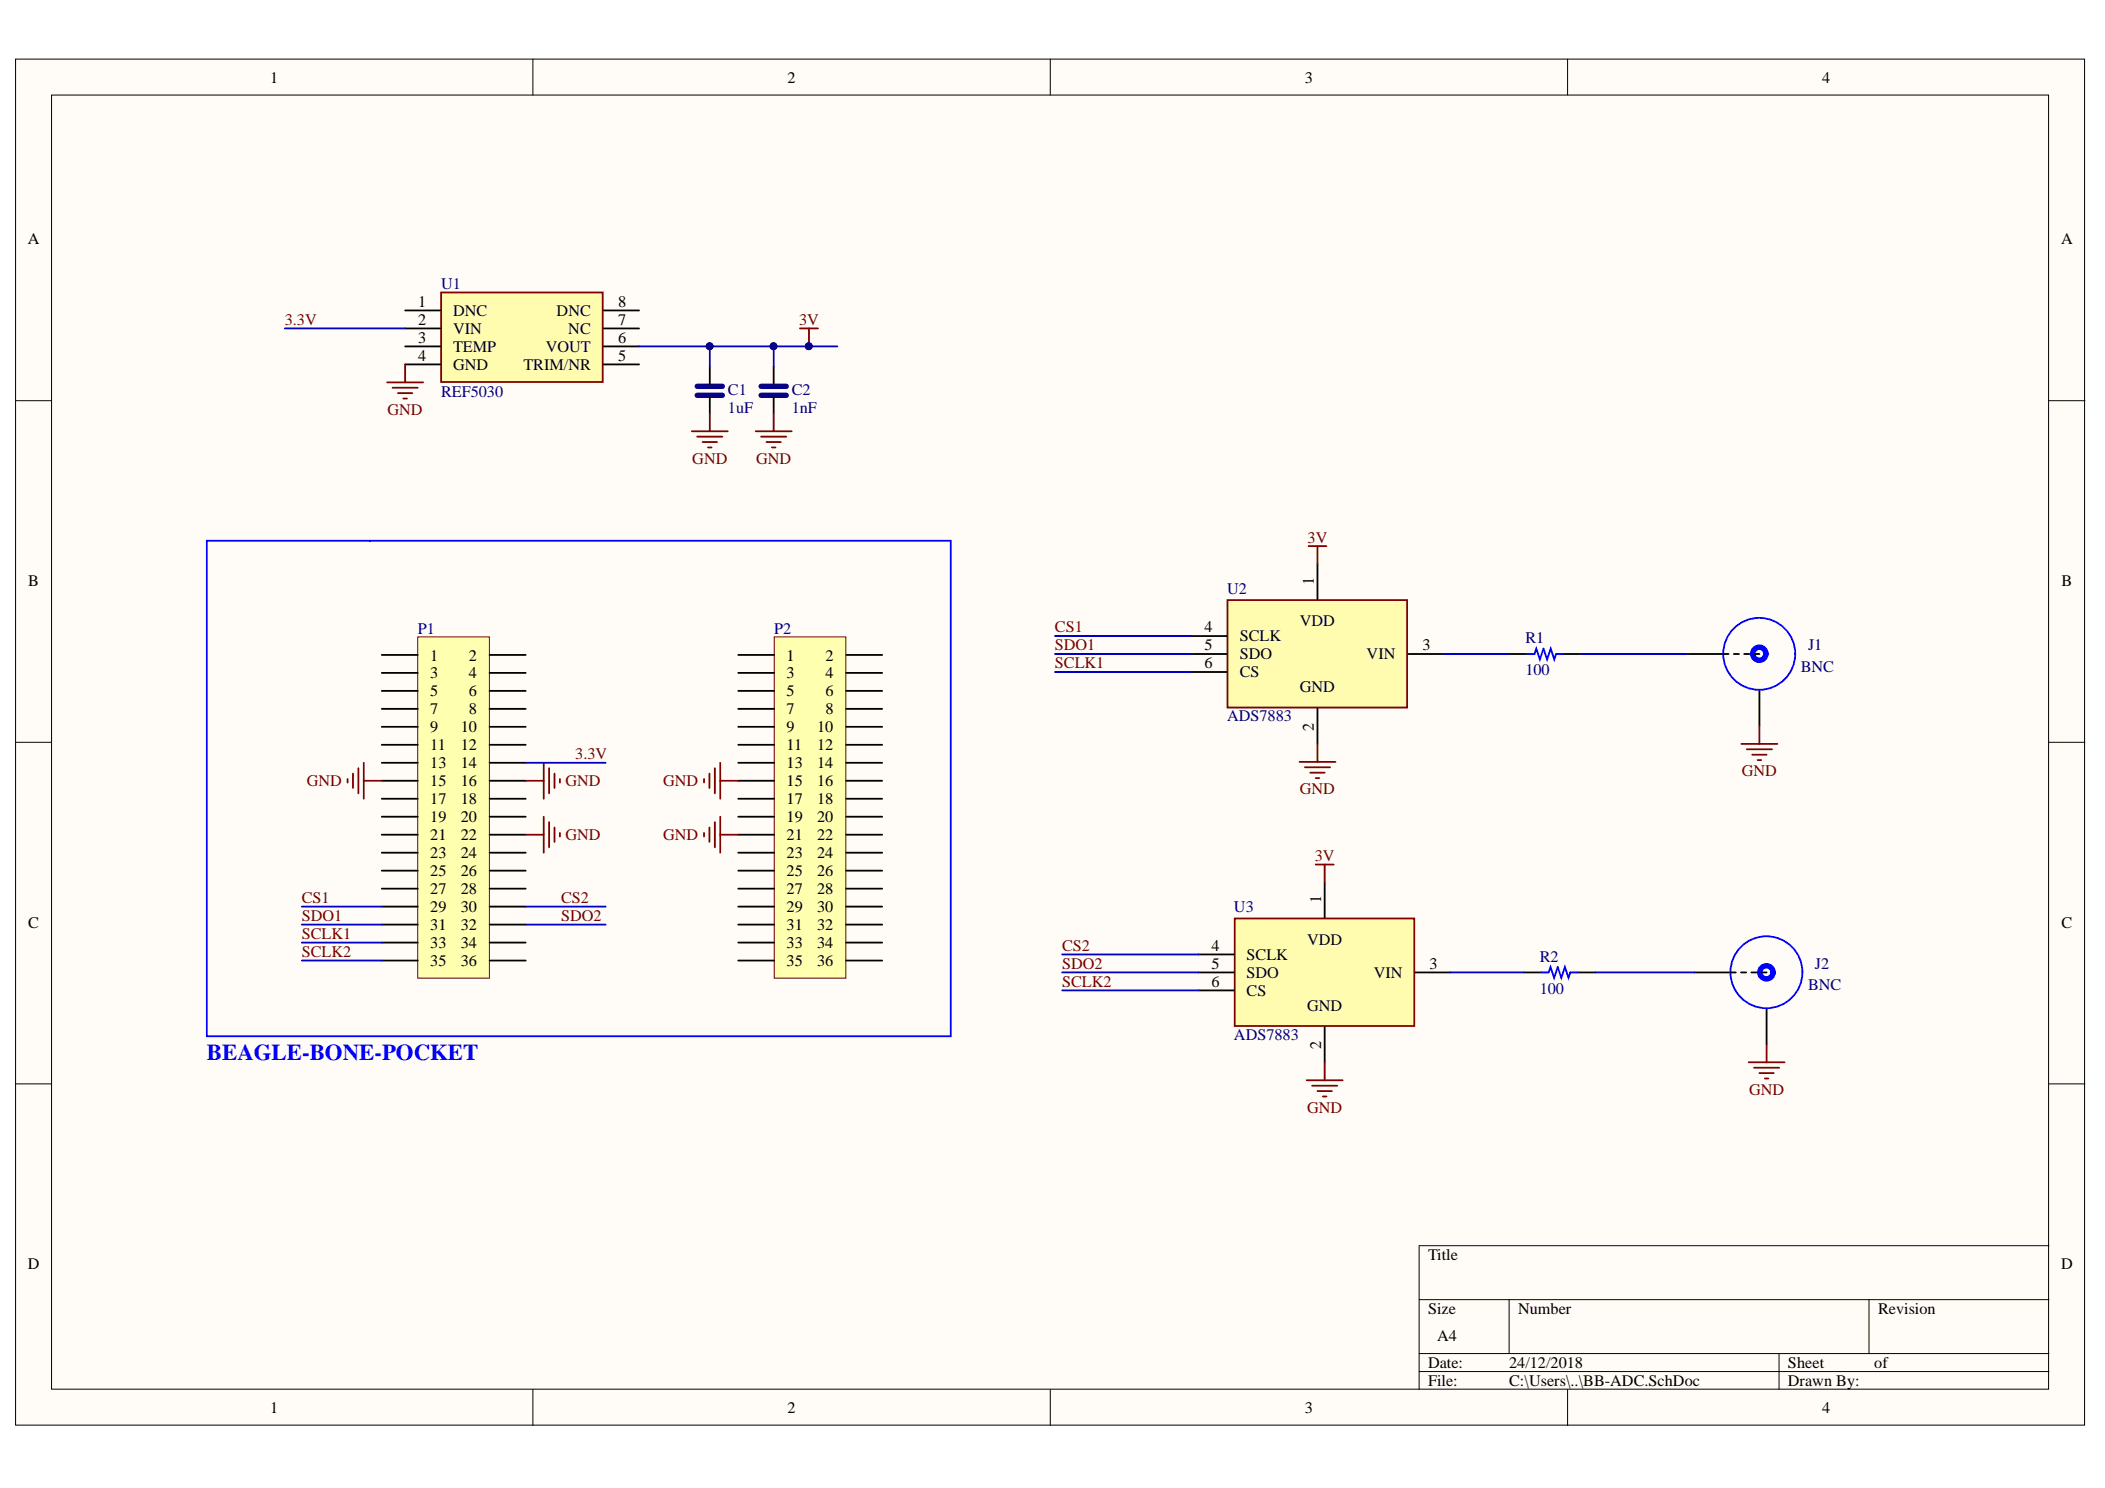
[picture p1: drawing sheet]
# Altium project BB-ADC.PrjPCB
1 sheet, 11 parts. Net scope: global (net labels, ports and power ports of the same name join across sheets).
Board file: BB-ADC.PcbDoc

## Sheet BB-ADC.SchDoc
size A4

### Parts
C1  1uF  [CAP 0805/2012]
C2  1nF  [CAP 0805/2012]
J1  BNC  [BNC Straight]
J2  BNC  [BNC Straight]
P1  Beagle-Pocket  [HDR2X18]  (value not drawn)
P2  Beagle-Pocket  [HDR2X18]  (value not drawn)
R1  100  [RES 0805/2012]
R2  100  [RES 0805/2012]
U1  REF5030  [SOIC-8 (150mil-3.9mm width)]
U2  ADS7883  [SOT-23-6]
U3  ADS7883  [SOT-23-6]

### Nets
3V: C1.2 C2.2 U1.6(VOUT) U2.1(VDD) U3.1(VDD)
GND: C1.1 C2.1 J1.2 J2.2 P1.15 P1.16 P1.22 P2.15 P2.21 U1.4(GND) U2.2(GND) U3.2(GND)
3.3V: P1.14 U1.2(VIN)
CS1: P1.29 U2.4(SCLK)
CS2: P1.30 U3.4(SCLK)
SCLK1: P1.33 U2.6(CS)
SCLK2: P1.35 U3.6(CS)
SDO1: P1.31 U2.5(SDO)
SDO2: P1.32 U3.5(SDO)
NetJ1_1: J1.1 R1.2
NetJ2_1: J2.1 R2.2
NetR1_1: R1.1 U2.3(VIN)
NetR2_1: R2.1 U3.3(VIN)

Not connected (* = marked no-connect by the designer): P1 1 2 3 4 5 6 7 8 9 10 11 12 13 17 18 19 20 21 23 24 25 26 27 28 34 36; P2 1 2 3 4 5 6 7 8 9 10 11 12 13 14 16 17 18 19 20 22 23 24 25 26 27 28 29 30 31 32 33 34 35 36; U1 1(DNC) 3(TEMP) 5(TRIM/NR) 7(NC) 8(DNC)

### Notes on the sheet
- BEAGLE-BONE-POCKET
